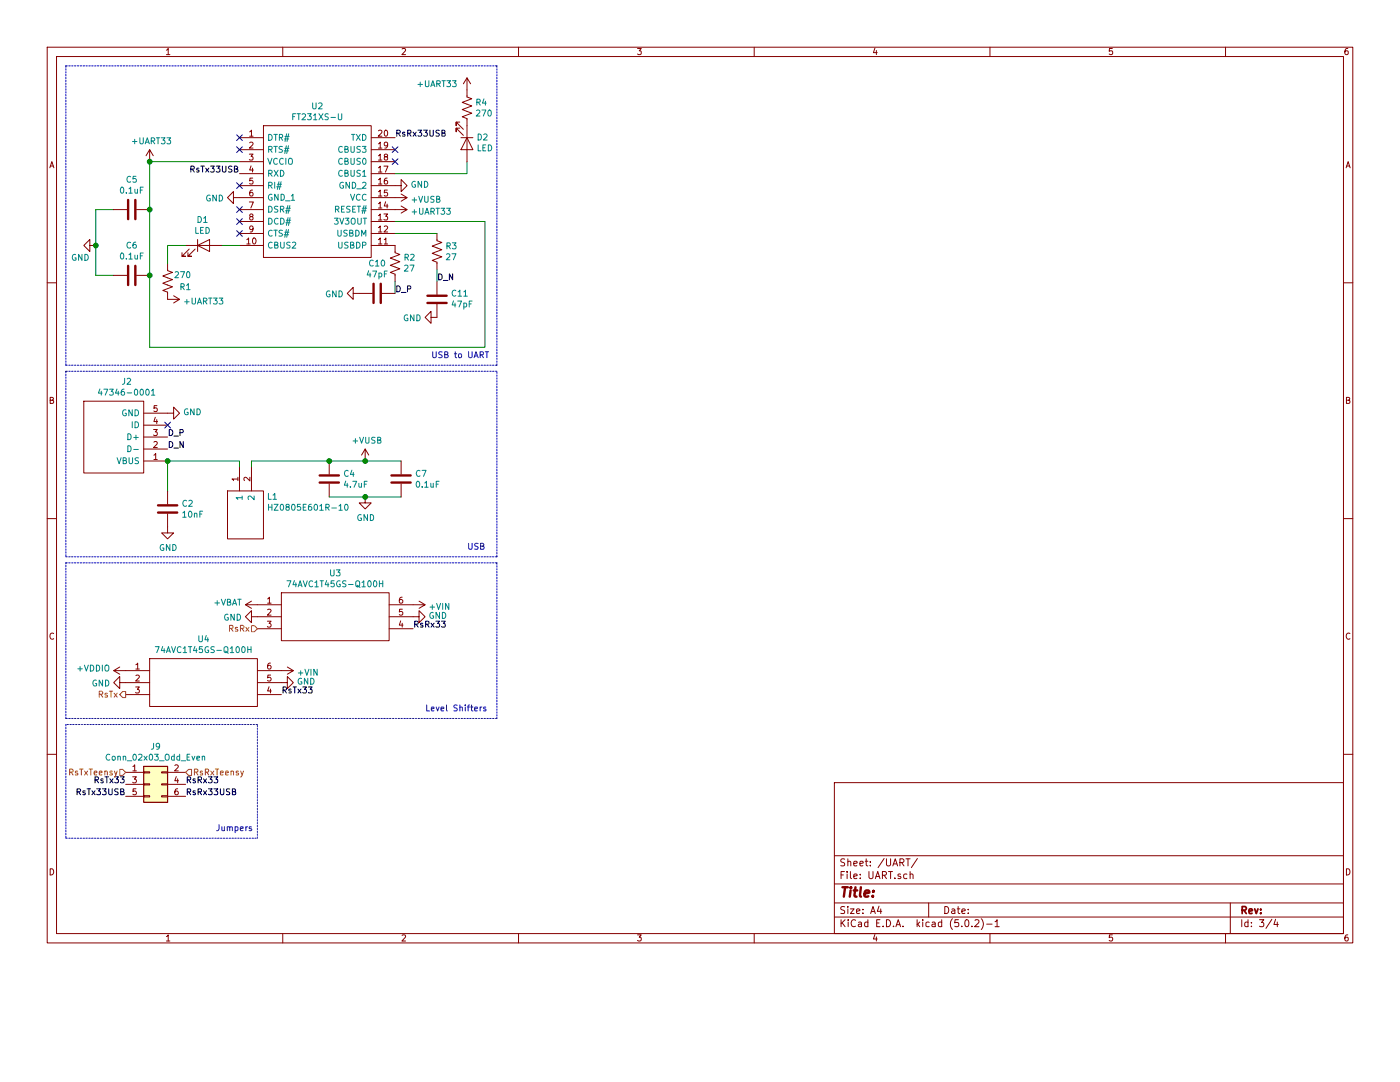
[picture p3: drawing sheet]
EESchema Schematic File Version 4
LIBS:scum3c-devboard-cache
EELAYER 26 0
EELAYER END
$Descr A4 11693 8268
encoding utf-8
Sheet 3 4
Title ""
Date ""
Rev ""
Comp ""
Comment1 ""
Comment2 ""
Comment3 ""
Comment4 ""
$EndDescr
$Comp
L SamacSys_Parts:FT231XS-U U2
U 1 1
P 2000 1150
F 0 "U2" H 2650 1415 50  0000 C CNN
F 1 "FT231XS-U" H 2650 1324 50  0000 C CNN
F 2 "Package_SO:SSOP-20_3.9x8.7mm_P0.635mm" H 3150 1250 50  0001 L CNN
F 3 "https://www.ftdichip.com/Support/Documents/DataSheets/ICs/DS_FT231X.pdf" H 3150 1150 50  0001 L CNN
F 4 "Full Speed to Handshake USB UART IC" H 3150 1050 50  0001 L CNN "Description"
F 5 "1.753" H 3150 950 50  0001 L CNN "Height"
F 6 "FTDI Chip" H 3150 850 50  0001 L CNN "Manufacturer_Name"
F 7 "FT231XS-U" H 3150 750 50  0001 L CNN "Manufacturer_Part_Number"
F 8 "FT231XS-U" H 3150 650 50  0001 L CNN "Arrow Part Number"
F 9 "https://www.arrow.com/en/products/ft231xs-u/ftdi-chip" H 3150 550 50  0001 L CNN "Arrow Price/Stock"
F 10 "895-FT231XS-U" H 3150 450 50  0001 L CNN "Mouser Part Number"
F 11 "https://www.mouser.co.uk/ProductDetail/FTDI/FT231XS-U?qs=Gp1Yz1mis3WFP7tMtj2Z9g%3D%3D" H 3150 350 50  0001 L CNN "Mouser Price/Stock"
	1    2000 1150
	1    0    0    -1  
$EndComp
NoConn ~ 2000 1250
NoConn ~ 2000 1150
Wire Wire Line
	3300 1850 4050 1850
NoConn ~ 2000 1550
$Comp
L power:GND #PWR0109
U 1 1
P 2000 1650
F 0 "#PWR0109" H 2000 1400 50  0001 C CNN
F 1 "GND" V 2005 1522 50  0000 R CNN
F 2 "" H 2000 1650 50  0001 C CNN
F 3 "" H 2000 1650 50  0001 C CNN
	1    2000 1650
	0    1    1    0   
$EndComp
NoConn ~ 2000 1750
NoConn ~ 2000 1850
NoConn ~ 2000 1950
$Comp
L draft1library:+UART33 #PWR0110
U 1 1
P 1400 2500
F 0 "#PWR0110" H 1400 2350 50  0001 C CNN
F 1 "+UART33" V 1415 2628 50  0000 L CNN
F 2 "" H 1400 2500 50  0001 C CNN
F 3 "" H 1400 2500 50  0001 C CNN
	1    1400 2500
	0    1    1    0   
$EndComp
Wire Wire Line
	1850 2050 2000 2050
$Comp
L Device:R_US R2
U 1 1
P 3300 2200
F 0 "R2" H 3232 2154 50  0000 R CNN
F 1 "27" H 3232 2245 50  0000 R CNN
F 2 "Resistor_SMD:R_0402_1005Metric" V 3340 2190 50  0001 C CNN
F 3 "~" H 3300 2200 50  0001 C CNN
	1    3300 2200
	-1   0    0    1   
$EndComp
$Comp
L Device:C C10
U 1 1
P 3150 2450
F 0 "C10" V 2898 2450 50  0000 C CNN
F 1 "47pF" V 2989 2450 50  0000 C CNN
F 2 "Capacitor_SMD:C_0402_1005Metric" H 3188 2300 50  0001 C CNN
F 3 "~" H 3150 2450 50  0001 C CNN
	1    3150 2450
	0    1    1    0   
$EndComp
$Comp
L power:GND #PWR0111
U 1 1
P 3000 2450
F 0 "#PWR0111" H 3000 2200 50  0001 C CNN
F 1 "GND" V 3005 2322 50  0000 R CNN
F 2 "" H 3000 2450 50  0001 C CNN
F 3 "" H 3000 2450 50  0001 C CNN
	1    3000 2450
	0    1    1    0   
$EndComp
Wire Wire Line
	3300 2350 3300 2450
Text Label 3300 2450 0    50   ~ 0
D_P
$Comp
L Device:R_US R3
U 1 1
P 3650 2100
F 0 "R3" H 3718 2146 50  0000 L CNN
F 1 "27" H 3718 2055 50  0000 L CNN
F 2 "Resistor_SMD:R_0402_1005Metric" V 3690 2090 50  0001 C CNN
F 3 "~" H 3650 2100 50  0001 C CNN
	1    3650 2100
	1    0    0    -1  
$EndComp
$Comp
L Device:C C11
U 1 1
P 3650 2500
F 0 "C11" H 3535 2454 50  0000 R CNN
F 1 "47pF" H 3535 2545 50  0000 R CNN
F 2 "Capacitor_SMD:C_0402_1005Metric" H 3688 2350 50  0001 C CNN
F 3 "~" H 3650 2500 50  0001 C CNN
	1    3650 2500
	-1   0    0    1   
$EndComp
$Comp
L power:GND #PWR0112
U 1 1
P 3650 2650
F 0 "#PWR0112" H 3650 2400 50  0001 C CNN
F 1 "GND" V 3655 2522 50  0000 R CNN
F 2 "" H 3650 2650 50  0001 C CNN
F 3 "" H 3650 2650 50  0001 C CNN
	1    3650 2650
	0    1    1    0   
$EndComp
Wire Wire Line
	3300 1950 3650 1950
Wire Wire Line
	3650 2250 3650 2350
Text Label 3650 2350 0    50   ~ 0
D_N
$Comp
L draft1library:+UART33 #PWR0120
U 1 1
P 3300 1750
F 0 "#PWR0120" H 3300 1600 50  0001 C CNN
F 1 "+UART33" V 3315 1878 50  0000 L CNN
F 2 "" H 3300 1750 50  0001 C CNN
F 3 "" H 3300 1750 50  0001 C CNN
	1    3300 1750
	0    1    1    0   
$EndComp
$Comp
L power:GND #PWR0121
U 1 1
P 3300 1550
F 0 "#PWR0121" H 3300 1300 50  0001 C CNN
F 1 "GND" V 3305 1422 50  0000 R CNN
F 2 "" H 3300 1550 50  0001 C CNN
F 3 "" H 3300 1550 50  0001 C CNN
	1    3300 1550
	0    -1   -1   0   
$EndComp
Wire Wire Line
	3300 1450 3900 1450
Wire Wire Line
	3900 1450 3900 1350
$Comp
L Device:R_US R4
U 1 1
P 3900 900
F 0 "R4" H 3968 946 50  0000 L CNN
F 1 "270" H 3968 855 50  0000 L CNN
F 2 "Resistor_SMD:R_0402_1005Metric" V 3940 890 50  0001 C CNN
F 3 "~" H 3900 900 50  0001 C CNN
	1    3900 900 
	1    0    0    -1  
$EndComp
$Comp
L draft1library:+UART33 #PWR0122
U 1 1
P 3900 750
F 0 "#PWR0122" H 3900 600 50  0001 C CNN
F 1 "+UART33" H 3650 800 50  0000 C CNN
F 2 "" H 3900 750 50  0001 C CNN
F 3 "" H 3900 750 50  0001 C CNN
	1    3900 750 
	1    0    0    -1  
$EndComp
NoConn ~ 3300 1350
NoConn ~ 3300 1250
Connection ~ 800  2050
Wire Wire Line
	800  2300 950  2300
Wire Wire Line
	800  2050 800  2300
Wire Wire Line
	800  1750 800  2050
Wire Wire Line
	950  1750 800  1750
$Comp
L power:GND #PWR0123
U 1 1
P 800 2050
F 0 "#PWR0123" H 800 1800 50  0001 C CNN
F 1 "GND" V 900 2000 50  0000 R CNN
F 2 "" H 800 2050 50  0001 C CNN
F 3 "" H 800 2050 50  0001 C CNN
	1    800  2050
	0    1    1    0   
$EndComp
Wire Wire Line
	1250 2300 1250 1750
Connection ~ 1250 2300
$Comp
L Device:C C6
U 1 1
P 1100 2300
F 0 "C6" V 848 2300 50  0000 C CNN
F 1 "0.1uF" V 939 2300 50  0000 C CNN
F 2 "Capacitor_SMD:C_0402_1005Metric" H 1138 2150 50  0001 C CNN
F 3 "~" H 1100 2300 50  0001 C CNN
	1    1100 2300
	0    1    1    0   
$EndComp
Wire Wire Line
	1250 1750 1250 1350
Connection ~ 1250 1750
$Comp
L Device:C C5
U 1 1
P 1100 1750
F 0 "C5" V 848 1750 50  0000 C CNN
F 1 "0.1uF" V 939 1750 50  0000 C CNN
F 2 "Capacitor_SMD:C_0402_1005Metric" H 1138 1600 50  0001 C CNN
F 3 "~" H 1100 1750 50  0001 C CNN
	1    1100 1750
	0    1    1    0   
$EndComp
Wire Wire Line
	1250 2900 1250 2300
$Comp
L draft1library:+UART33 #PWR0124
U 1 1
P 1250 1350
F 0 "#PWR0124" H 1250 1200 50  0001 C CNN
F 1 "+UART33" H 1265 1523 50  0000 C CNN
F 2 "" H 1250 1350 50  0001 C CNN
F 3 "" H 1250 1350 50  0001 C CNN
	1    1250 1350
	1    0    0    -1  
$EndComp
$Comp
L Device:R_US R1
U 1 1
P 1400 2350
F 0 "R1" H 1200 2400 50  0000 L CNN
F 1 "270" H 1200 2300 50  0000 L CNN
F 2 "Resistor_SMD:R_0402_1005Metric" V 1440 2340 50  0001 C CNN
F 3 "~" H 1400 2350 50  0001 C CNN
	1    1400 2350
	-1   0    0    1   
$EndComp
Wire Wire Line
	4050 1850 4050 2900
Wire Wire Line
	4050 2900 1250 2900
Wire Wire Line
	1250 1350 2000 1350
Connection ~ 1250 1350
$Comp
L SamacSys_Parts:47346-0001 J2
U 1 1
P 1400 3450
F 0 "J2" V 1135 3792 50  0000 C CNN
F 1 "47346-0001" V 1226 3792 50  0000 C CNN
F 2 "Connector_USB:USB_Micro-B_Molex_47346-0001" H 1950 4150 50  0001 L CNN
F 3 "http://www.molex.com/pdm_docs/sd/473460001_sd.pdf" H 1950 4050 50  0001 L CNN
F 4 "Micro USB B Receptacle Bottom Mount Assy Molex Right Angle SMT Type B Version 2.0 Micro USB Connector Socket, 30 V ac, 1A 47352 MICRO-USB" H 1950 3950 50  0001 L CNN "Description"
F 5 "" H 1950 3850 50  0001 L CNN "Height"
F 6 "Molex" H 1950 3750 50  0001 L CNN "Manufacturer_Name"
F 7 "47346-0001" H 1950 3650 50  0001 L CNN "Manufacturer_Part_Number"
F 8 "47346-0001" H 1950 3550 50  0001 L CNN "Arrow Part Number"
F 9 "" H 1950 3450 50  0001 L CNN "Arrow Price/Stock"
F 10 "538-47346-0001" H 1950 3350 50  0001 L CNN "Mouser Part Number"
F 11 "https://www.mouser.co.uk/ProductDetail/Molex/47346-0001?qs=c2CV6XM0DweJBWaSeyWeCw%3D%3D" H 1950 3250 50  0001 L CNN "Mouser Price/Stock"
	1    1400 3450
	0    -1   1    0   
$EndComp
$Comp
L power:GND #PWR0125
U 1 1
P 1400 3450
F 0 "#PWR0125" H 1400 3200 50  0001 C CNN
F 1 "GND" V 1405 3322 50  0000 R CNN
F 2 "" H 1400 3450 50  0001 C CNN
F 3 "" H 1400 3450 50  0001 C CNN
	1    1400 3450
	0    -1   -1   0   
$EndComp
NoConn ~ 1400 3550
Text Label 1400 3650 0    50   ~ 0
D_P
Text Label 1400 3750 0    50   ~ 0
D_N
$Comp
L Device:C C2
U 1 1
P 1400 4250
F 0 "C2" H 1515 4296 50  0000 L CNN
F 1 "10nF" H 1515 4205 50  0000 L CNN
F 2 "Capacitor_SMD:C_0402_1005Metric" H 1438 4100 50  0001 C CNN
F 3 "~" H 1400 4250 50  0001 C CNN
	1    1400 4250
	1    0    0    -1  
$EndComp
$Comp
L power:GND #PWR0126
U 1 1
P 1400 4400
F 0 "#PWR0126" H 1400 4150 50  0001 C CNN
F 1 "GND" H 1405 4227 50  0000 C CNN
F 2 "" H 1400 4400 50  0001 C CNN
F 3 "" H 1400 4400 50  0001 C CNN
	1    1400 4400
	1    0    0    -1  
$EndComp
Wire Wire Line
	1400 3850 1400 4100
$Comp
L SamacSys_Parts:HZ0805E601R-10 L1
U 1 1
P 2000 3900
F 0 "L1" V 2246 3672 50  0000 R CNN
F 1 "HZ0805E601R-10" V 2337 3672 50  0000 R CNN
F 2 "Inductor_SMD:L_0805_2012Metric" H 2650 4000 50  0001 L CNN
F 3 "https://assets.lairdtech.com/home/brandworld/files/Catalog_EMI%20FILTERING%20RF%200717.pdf" H 2650 3900 50  0001 L CNN
F 4 "FERRITE BEAD 600 OHM 0805 1LN" H 2650 3800 50  0001 L CNN "Description"
F 5 "0.9" H 2650 3700 50  0001 L CNN "Height"
F 6 "Laird-Signal Integrity Products" H 2650 3600 50  0001 L CNN "Manufacturer_Name"
F 7 "HZ0805E601R-10" H 2650 3500 50  0001 L CNN "Manufacturer_Part_Number"
F 8 "HZ0805E601R-10" H 2650 3400 50  0001 L CNN "Arrow Part Number"
F 9 "" H 2650 3300 50  0001 L CNN "Arrow Price/Stock"
F 10 "" H 2650 3200 50  0001 L CNN "Mouser Part Number"
F 11 "" H 2650 3100 50  0001 L CNN "Mouser Price/Stock"
	1    2000 3900
	0    -1   1    0   
$EndComp
$Comp
L draft1library:+VUSB #PWR0127
U 1 1
P 3050 3850
F 0 "#PWR0127" H 3050 3700 50  0001 C CNN
F 1 "+VUSB" H 3065 4023 50  0000 C CNN
F 2 "" H 3050 3850 50  0001 C CNN
F 3 "" H 3050 3850 50  0001 C CNN
	1    3050 3850
	1    0    0    -1  
$EndComp
$Comp
L Device:C C4
U 1 1
P 2750 4000
F 0 "C4" H 2865 4046 50  0000 L CNN
F 1 "4.7uF" H 2865 3955 50  0000 L CNN
F 2 "Capacitor_SMD:C_0402_1005Metric" H 2788 3850 50  0001 C CNN
F 3 "~" H 2750 4000 50  0001 C CNN
	1    2750 4000
	1    0    0    -1  
$EndComp
$Comp
L Device:C C7
U 1 1
P 3350 4000
F 0 "C7" H 3465 4046 50  0000 L CNN
F 1 "0.1uF" H 3465 3955 50  0000 L CNN
F 2 "Capacitor_SMD:C_0402_1005Metric" H 3388 3850 50  0001 C CNN
F 3 "~" H 3350 4000 50  0001 C CNN
	1    3350 4000
	1    0    0    -1  
$EndComp
$Comp
L power:GND #PWR0128
U 1 1
P 3050 4150
F 0 "#PWR0128" H 3050 3900 50  0001 C CNN
F 1 "GND" H 3055 3977 50  0000 C CNN
F 2 "" H 3050 4150 50  0001 C CNN
F 3 "" H 3050 4150 50  0001 C CNN
	1    3050 4150
	1    0    0    -1  
$EndComp
Wire Wire Line
	2750 4150 3050 4150
Wire Wire Line
	3050 4150 3350 4150
Connection ~ 3050 4150
$Comp
L SamacSys_Parts:74AVC1T45GS,132 U3
U 1 1
P 2150 5050
F 0 "U3" H 2800 5315 50  0000 C CNN
F 1 "74AVC1T45GS-Q100H" H 2800 5224 50  0000 C CNN
F 2 "SamacSys_Parts:74LVC1G3157GS132" H 3300 5150 50  0001 L CNN
F 3 "https://assets.nexperia.com/documents/data-sheet/74AVC1T45.pdf" H 3300 5050 50  0001 L CNN
F 4 "74AVC1T45 - Dual-supply voltage level translator/transceiver; 3-state@en-us" H 3300 4950 50  0001 L CNN "Description"
F 5 "0.35" H 3300 4850 50  0001 L CNN "Height"
F 6 "Nexperia" H 3300 4750 50  0001 L CNN "Manufacturer_Name"
F 7 "74AVC1T45GS,132" H 3300 4650 50  0001 L CNN "Manufacturer_Part_Number"
F 8 "74AVC1T45GS,132" H 3300 4550 50  0001 L CNN "Arrow Part Number"
F 9 "https://www.arrow.com/en/products/74avc1t45gs132/nexperia" H 3300 4450 50  0001 L CNN "Arrow Price/Stock"
F 10 "771-74AVC1T45GS132" H 3300 4350 50  0001 L CNN "Mouser Part Number"
F 11 "https://www.mouser.co.uk/ProductDetail/Nexperia/74AVC1T45GS132?qs=5C9Q4QJFsuMDv1O3E2QsWA%3D%3D" H 3300 4250 50  0001 L CNN "Mouser Price/Stock"
	1    2150 5050
	1    0    0    -1  
$EndComp
$Comp
L power:GND #PWR0130
U 1 1
P 2150 5150
F 0 "#PWR0130" H 2150 4900 50  0001 C CNN
F 1 "GND" V 2155 5022 50  0000 R CNN
F 2 "" H 2150 5150 50  0001 C CNN
F 3 "" H 2150 5150 50  0001 C CNN
	1    2150 5150
	0    1    1    0   
$EndComp
Text HLabel 2150 5250 0    50   Input ~ 0
RsRx
$Comp
L power:GND #PWR0131
U 1 1
P 3450 5150
F 0 "#PWR0131" H 3450 4900 50  0001 C CNN
F 1 "GND" V 3455 5022 50  0000 R CNN
F 2 "" H 3450 5150 50  0001 C CNN
F 3 "" H 3450 5150 50  0001 C CNN
	1    3450 5150
	0    -1   -1   0   
$EndComp
$Comp
L SamacSys_Parts:74AVC1T45GS,132 U4
U 1 1
P 1050 5600
F 0 "U4" H 1700 5865 50  0000 C CNN
F 1 "74AVC1T45GS-Q100H" H 1700 5774 50  0000 C CNN
F 2 "SamacSys_Parts:74LVC1G3157GS132" H 2200 5700 50  0001 L CNN
F 3 "https://assets.nexperia.com/documents/data-sheet/74AVC1T45.pdf" H 2200 5600 50  0001 L CNN
F 4 "74AVC1T45 - Dual-supply voltage level translator/transceiver; 3-state@en-us" H 2200 5500 50  0001 L CNN "Description"
F 5 "0.35" H 2200 5400 50  0001 L CNN "Height"
F 6 "Nexperia" H 2200 5300 50  0001 L CNN "Manufacturer_Name"
F 7 "74AVC1T45GS,132" H 2200 5200 50  0001 L CNN "Manufacturer_Part_Number"
F 8 "74AVC1T45GS,132" H 2200 5100 50  0001 L CNN "Arrow Part Number"
F 9 "https://www.arrow.com/en/products/74avc1t45gs132/nexperia" H 2200 5000 50  0001 L CNN "Arrow Price/Stock"
F 10 "771-74AVC1T45GS132" H 2200 4900 50  0001 L CNN "Mouser Part Number"
F 11 "https://www.mouser.co.uk/ProductDetail/Nexperia/74AVC1T45GS132?qs=5C9Q4QJFsuMDv1O3E2QsWA%3D%3D" H 2200 4800 50  0001 L CNN "Mouser Price/Stock"
	1    1050 5600
	1    0    0    -1  
$EndComp
$Comp
L power:GND #PWR0134
U 1 1
P 1050 5700
F 0 "#PWR0134" H 1050 5450 50  0001 C CNN
F 1 "GND" V 1055 5572 50  0000 R CNN
F 2 "" H 1050 5700 50  0001 C CNN
F 3 "" H 1050 5700 50  0001 C CNN
	1    1050 5700
	0    1    1    0   
$EndComp
Text HLabel 1050 5800 0    50   Output ~ 0
RsTx
Wire Wire Line
	1400 3850 2000 3850
Wire Wire Line
	2000 3850 2000 3900
Connection ~ 1400 3850
Wire Wire Line
	2100 3850 2750 3850
Wire Wire Line
	2750 3850 3050 3850
Connection ~ 2750 3850
Wire Wire Line
	3050 3850 3350 3850
Connection ~ 3050 3850
$Comp
L draft1library:+VUSB #PWR0146
U 1 1
P 3300 1650
F 0 "#PWR0146" H 3300 1500 50  0001 C CNN
F 1 "+VUSB" V 3315 1778 50  0000 L CNN
F 2 "" H 3300 1650 50  0001 C CNN
F 3 "" H 3300 1650 50  0001 C CNN
	1    3300 1650
	0    1    1    0   
$EndComp
$Comp
L Device:LED D2
U 1 1
P 3900 1200
F 0 "D2" V 3845 1278 50  0000 L CNN
F 1 "LED" V 3936 1278 50  0000 L CNN
F 2 "LED_SMD:LED_0402_1005Metric" H 3900 1200 50  0001 C CNN
F 3 "~" H 3900 1200 50  0001 C CNN
	1    3900 1200
	0    1    1    0   
$EndComp
$Comp
L Device:LED D1
U 1 1
P 1700 2050
F 0 "D1" H 1691 2266 50  0000 C CNN
F 1 "LED" H 1691 2175 50  0000 C CNN
F 2 "LED_SMD:LED_0402_1005Metric" H 1700 2050 50  0001 C CNN
F 3 "~" H 1700 2050 50  0001 C CNN
	1    1700 2050
	1    0    0    -1  
$EndComp
Wire Wire Line
	1400 2200 1400 2050
Wire Wire Line
	1400 2050 1550 2050
Wire Wire Line
	2100 3900 2100 3850
Wire Notes Line
	550  6000 550  4700
Wire Notes Line
	550  4700 4150 4700
Wire Notes Line
	4150 4700 4150 6000
Wire Notes Line
	4150 6000 550  6000
Wire Notes Line
	550  4650 4150 4650
Wire Notes Line
	4150 4650 4150 3100
Wire Notes Line
	4150 3100 550  3100
Wire Notes Line
	550  3100 550  4650
Wire Notes Line
	550  3050 4150 3050
Wire Notes Line
	4150 3050 4150 550 
Wire Notes Line
	4150 550  550  550 
Wire Notes Line
	550  550  550  3050
Text Notes 3600 3000 0    50   ~ 0
USB to UART
Text Notes 3900 4600 0    50   ~ 0
USB
Text Notes 3550 5950 0    50   ~ 0
Level Shifters
$Comp
L draft1library:+VBAT #PWR0129
U 1 1
P 2150 5050
F 0 "#PWR0129" H 2150 4900 50  0001 C CNN
F 1 "+VBAT" V 2165 5178 50  0000 L CNN
F 2 "" H 2150 5050 50  0001 C CNN
F 3 "" H 2150 5050 50  0001 C CNN
	1    2150 5050
	0    -1   -1   0   
$EndComp
$Comp
L power:GND #PWR0136
U 1 1
P 2350 5700
F 0 "#PWR0136" H 2350 5450 50  0001 C CNN
F 1 "GND" V 2355 5572 50  0000 R CNN
F 2 "" H 2350 5700 50  0001 C CNN
F 3 "" H 2350 5700 50  0001 C CNN
	1    2350 5700
	0    -1   -1   0   
$EndComp
Text Label 1550 6650 0    50   ~ 0
RsRx33USB
Text Label 1050 6650 2    50   ~ 0
RsTx33USB
Text Label 1050 6550 2    50   ~ 0
RsTx33
Text Label 1550 6550 0    50   ~ 0
RsRx33
$Comp
L Connector_Generic:Conn_02x03_Odd_Even J?
U 1 1
P 1250 6550
AR Path="/600A3B9A" Ref="J?"  Part="1" 
AR Path="/5F7F639B/600A3B9A" Ref="J9"  Part="1" 
F 0 "J9" H 1300 6867 50  0000 C CNN
F 1 "Conn_02x03_Odd_Even" H 1300 6776 50  0000 C CNN
F 2 "Connector_PinHeader_2.54mm:PinHeader_2x03_P2.54mm_Vertical" H 1250 6550 50  0001 C CNN
F 3 "~" H 1250 6550 50  0001 C CNN
	1    1250 6550
	1    0    0    -1  
$EndComp
Text Label 3450 5250 0    50   ~ 0
RsRx33
Text Label 2350 5800 0    50   ~ 0
RsTx33
Text Label 2000 1450 2    50   ~ 0
RsTx33USB
Text Label 3300 1150 0    50   ~ 0
RsRx33USB
Text HLabel 1050 6450 0    50   Input ~ 0
RsTxTeensy
Text HLabel 1550 6450 2    50   Input ~ 0
RsRxTeensy
Text Notes 1800 6950 0    50   ~ 0
Jumpers
Wire Notes Line
	550  6050 550  7000
Wire Notes Line
	550  7000 2150 7000
Wire Notes Line
	2150 7000 2150 6050
Wire Notes Line
	2150 6050 550  6050
$Comp
L draft1library:+VIN #PWR0145
U 1 1
P 3450 5050
F 0 "#PWR0145" H 3450 4900 50  0001 C CNN
F 1 "+VIN" V 3465 5178 50  0000 L CNN
F 2 "" H 3450 5050 50  0001 C CNN
F 3 "" H 3450 5050 50  0001 C CNN
	1    3450 5050
	0    1    1    0   
$EndComp
$Comp
L draft1library:+VIN #PWR0149
U 1 1
P 2350 5600
F 0 "#PWR0149" H 2350 5450 50  0001 C CNN
F 1 "+VIN" V 2365 5728 50  0000 L CNN
F 2 "" H 2350 5600 50  0001 C CNN
F 3 "" H 2350 5600 50  0001 C CNN
	1    2350 5600
	0    1    1    0   
$EndComp
$Comp
L draft1library:+VDDIO #PWR0191
U 1 1
P 1050 5600
F 0 "#PWR0191" H 1050 5450 50  0001 C CNN
F 1 "+VDDIO" V 1065 5727 50  0000 L CNN
F 2 "" H 1050 5600 50  0001 C CNN
F 3 "" H 1050 5600 50  0001 C CNN
	1    1050 5600
	0    -1   -1   0   
$EndComp
$EndSCHEMATC
